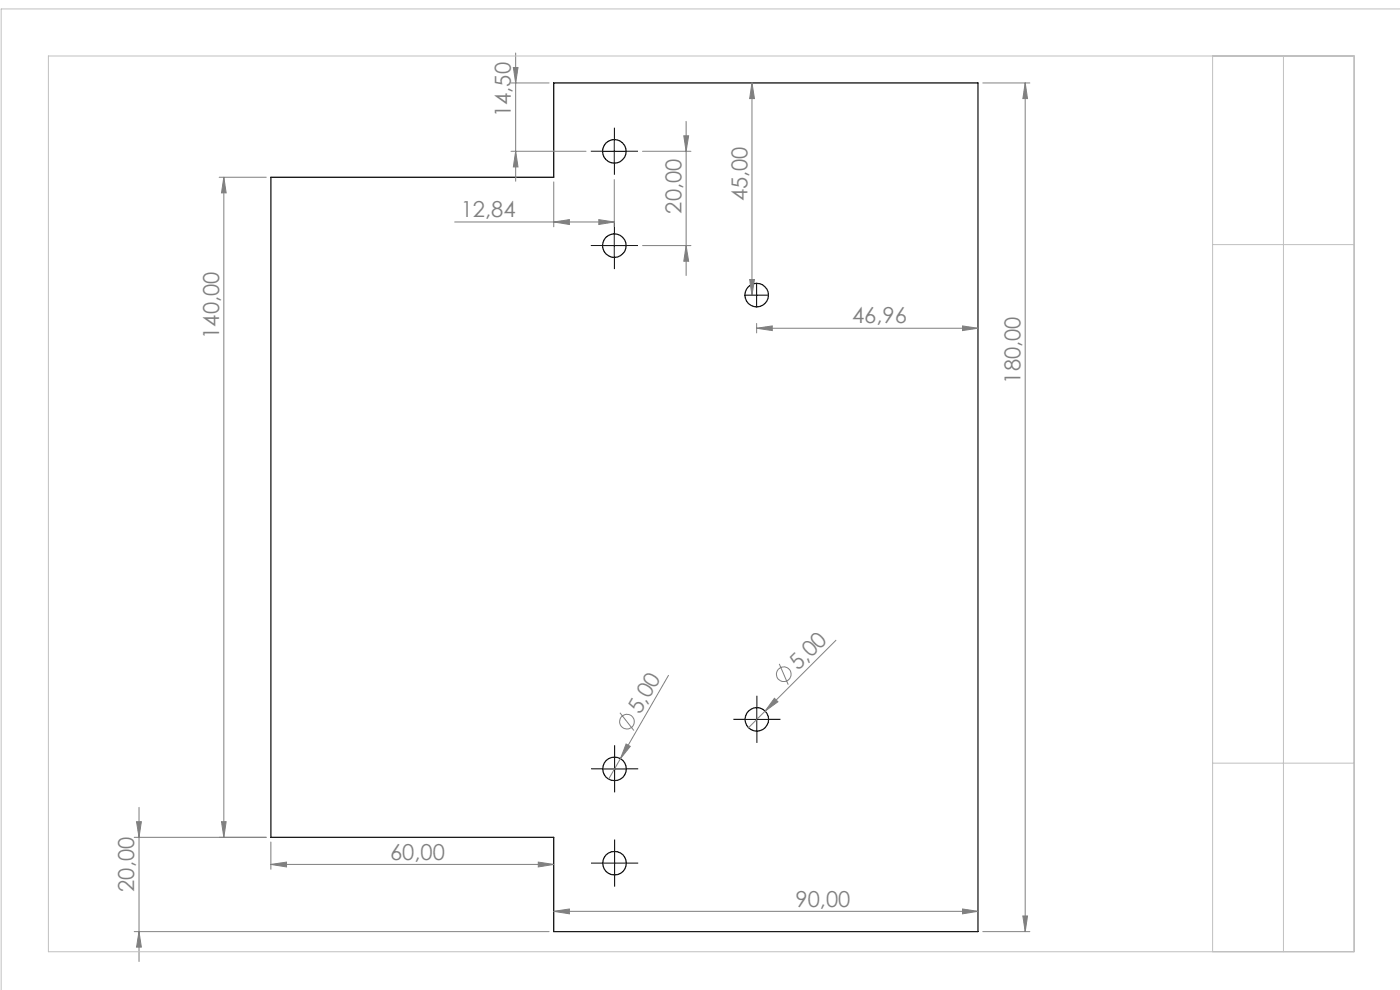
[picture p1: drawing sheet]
<svg xmlns="http://www.w3.org/2000/svg" width="297mm" height="210mm" viewBox="0 0 297 210" stroke-linecap="round" stroke-linejoin="round" font-family="sans-serif">
<g fill="none" stroke="#000" stroke-width=".25">
<path d="M57.5 37.6h60v-20h90v180h-90v-20h-60z"/>
<circle cx="130.3" cy="32.1" r="2.51"/>
<circle cx="130.3" cy="52.1" r="2.51"/>
<circle cx="160.5" cy="62.6" r="2.5"/>
<circle cx="160.5" cy="152.6" r="2.49"/>
<circle cx="130.4" cy="163.1" r="2.5"/>
<circle cx="130.4" cy="183.1" r="2.5"/>
</g>
<g fill="none" stroke="#808080" stroke-width=".21">
<path d="M108.4 17.6h8.1M108.9 14.3h1l-.5 3.3zM109.4 11.2v27.2M159.5 17.6l.6 3.3h-1.1zM159.5 17.6v45M208.5 17.6h10M217.5 17.6l.5 3.3h-1zM217.5 17.6v180M46.5 37.6h10M47.5 37.6l.5 3.3h-1zM47.5 37.6v140M108.4 32.1h15.9"/>
<path d="M109.4 32.1l.5 3.3h-1zM117.5 38.6v9.5M130.3 38.1v10M136.3 32.1h10.3M145.1 28.8h1l-.5 3.3zM145.6 25.7v32.7M96.4 47.1h33.9M117.5 47.1l3.3-.5v1zM127 46.6l3.3 .5-3.3 .5zM136.3 52.1h10.3M145.6 52.1l.5 3.3h-1zM159 59.3h1.1l-.6 3.3z"/>
<path d="M160.5 69.6l3.3-.5v1zM160.5 68.6v2M160.5 69.6h47M204.2 69.1l3.3 .5-3.3 .5zM177.3 135.8l-18.5 18.6M131.5 151.2l3 3.8M132.8 157.8l.9 .5-2.1 2.6zM141.8 143.3l-10.2 17.6M164.3 148.1l.7 .8-2.7 1.9zM165.3 140.8l1.9 4.4M29 174.3h1l-.5 3.3zM29.5 171.3v32.7"/>
<path d="M47 174.3h1l-.5 3.3zM56.5 177.6h-28M57.5 178.6v5.8M131.6 160.9l-2.5 4.4M28.5 197.6h88M29.5 197.6l.5 3.3h-1zM57.5 183.4l3.3-.5v1zM57.5 183.4h60M114.2 182.9l3.3 .5-3.3 .5zM117.5 193.3l3.3-.5v1zM117.5 193.3h90M204.2 192.8l3.3 .5-3.3 .5z"/>
<path d="M208.5 197.6h10M217 194.3h1l-.5 3.3z"/>
<circle cx="133" cy="153.1" r="1.55"/>
<circle cx="166.3" cy="143" r="1.56"/>
</g>
<g fill="none" stroke="#000" stroke-width=".21" stroke-dasharray="15.2 1.3 1.3 1.3" stroke-linecap="butt">
<path d="M127.8 32.1h-2.5M130.3 29.6v-2.5M130.3 34.6v2.5M132.8 32.1h2.5M127.8 52.1h-2.5M130.3 49.6v-2.5M130.3 54.6v2.5M132.8 52.1h2.5M158.1 152.6h-2.5M160.6 150.1v-2.5M160.6 155.1v2.5M163.1 152.6h2.5"/>
<path d="M127.9 163.1h-2.5M130.4 160.6v-2.5M130.4 165.6v2.5M132.9 163.1h2.5M127.9 183.1h-2.5M130.4 180.6v-2.5M130.4 185.6v2.5M132.9 183.1h2.5"/>
</g>
<path d="M127.8 32.1h5M130.3 29.6v5M127.8 52.1h5M130.3 49.6v5M158 62.6h5M160.5 60.1v5M158 152.6h5.1M160.5 150.1v5M127.9 163.1h5M130.4 160.6v5M127.9 183.1h5M130.4 180.6v5" fill="none" stroke="#000" stroke-width=".21"/>
<path d="M10.3 11.9h277v190h-277zM257.2 11.9v190M272.3 11.9v190M297.1 1.9h-296.9v208.2M257.2 51.9h30.1M257.2 161.9h30.1" fill="none" stroke="#c0c0c0" stroke-width=".21"/>
<g fill="#808080">
<path d="M164.3 148.1l.7 .8-2.7 1.9z"/>
<path d="M132.8 157.8l.9 .5-2.1 2.6z"/>
<path d="M204.2 192.8l3.3 .5-3.3 .5zM117.5 193.3l3.3-.5v1z"/>
<path d="M160.5 69.6l3.3-.5v1zM204.2 69.1l3.3 .5-3.3 .5z"/>
<path d="M127 46.6l3.3 .5-3.3 .5zM117.5 47.1l3.3-.5v1z"/>
<path d="M29.5 197.6l.5 3.3h-1zM29 174.3h1l-.5 3.3zM159 59.3h1.1l-.6 3.3zM159.5 17.6l.6 3.3h-1.1zM145.6 52.1l.5 3.3h-1zM145.1 28.8h1l-.5 3.3zM109.4 32.1l.5 3.3h-1zM108.9 14.3h1l-.5 3.3z"/>
<path d="M47.5 37.6l.5 3.3h-1zM47 174.3h1l-.5 3.3zM217.5 17.6l.5 3.3h-1zM217 194.3h1l-.5 3.3z"/>
<path d="M57.5 183.4l3.3-.5v1zM114.2 182.9l3.3 .5-3.3 .5z"/>
</g>
<g font-size="4.7" fill="#808080">
<text x="108.4" y="24.8" transform="rotate(-90 108.4 24.8)">14,50</text>
<text x="97.8" y="46.1">12,84</text>
<text x="144.6" y="45.3" transform="rotate(-90 144.6 45.3)">20,00</text>
<text x="158.5" y="42.7" transform="rotate(-90 158.5 42.7)">45,00</text>
<text x="46.5" y="71.9" transform="rotate(-90 46.5 71.9)">140,00</text>
<text x="180.8" y="68.6">46,96</text>
<text x="216.5" y="81.4" transform="rotate(-90 216.5 81.4)">180,00</text>
<text x="169.3" y="142.4" transform="rotate(-45 169.3 142.4)">5,00</text>
<text x="135.8" y="151.7" transform="rotate(-60 135.8 151.7)">5,00</text>
<text x="82.8" y="182.3">60,00</text>
<text x="28.5" y="189.2" transform="rotate(-90 28.5 189.2)">20,00</text>
<text x="168.8" y="192.3">90,00</text>
</g>
</svg>
